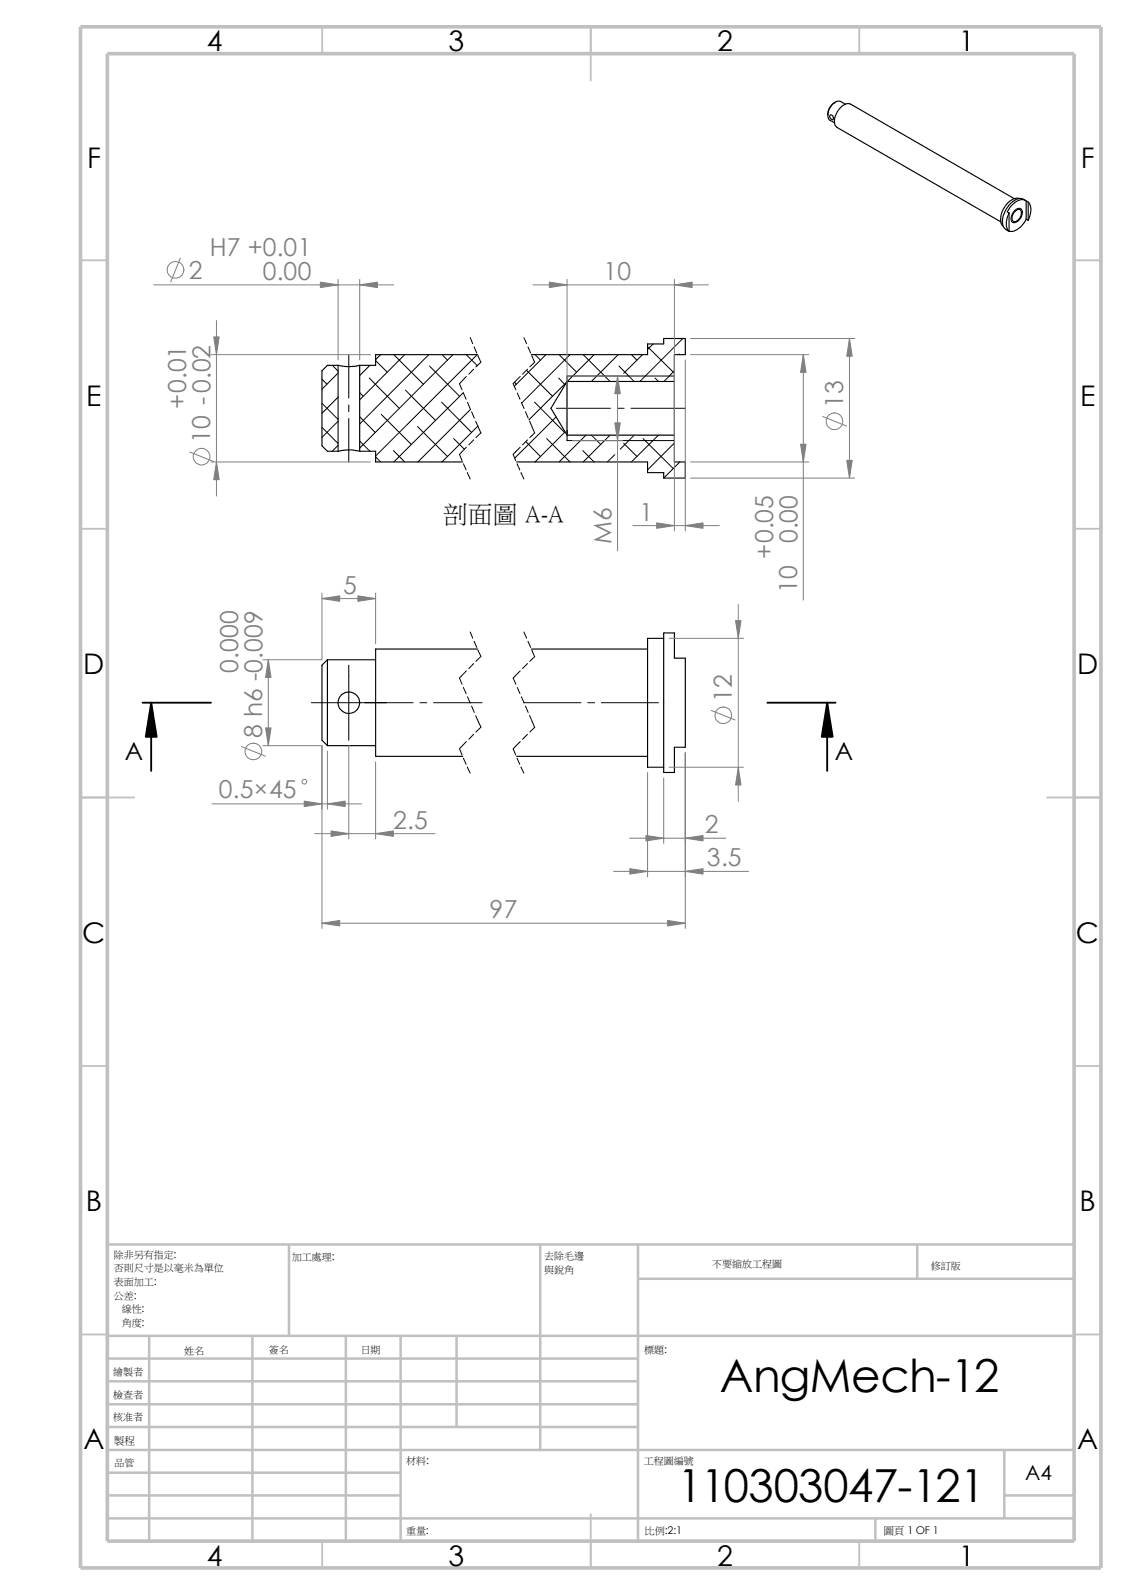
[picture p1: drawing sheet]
<svg xmlns="http://www.w3.org/2000/svg" width="210mm" height="297mm" viewBox="0 0 210 297" stroke-linecap="round" stroke-linejoin="round" font-family="sans-serif">
<g fill="none" stroke="#c0c0c0" stroke-width=".34">
<path d="M60 5v5M110 5v10M160 5v5M15 48.5h5M200 48.5h5M15 98.5h5M200 98.5h5M15 148.5h10M195 148.5h10M15 198.5h5M200 198.5h5M15 248.5h5"/>
<path d="M200 248.5h5M60 287v5M110 282v10M160 287v5"/>
</g>
<g fill="none" stroke="#c0c0c0" stroke-width=".47">
<path d="M53.8 231.7v17.1M100.6 231.7v38.3M118.8 231.7v55.3M118.8 238.1h81.2M170.8 231.7v6.4M200 231.7h-180v55.3M20 257.2h98.8M20 248.8h180M20 253h98.8M27.8 248.8v38.2M47 248.8v38.2M64.4 248.8v38.2"/>
<path d="M74.6 248.8v38.2M85 248.8v16.9M20 270h180M20 278.5h54.6M20 274.2h54.6M20 261.5h98.8M20 265.7h98.8M187 278.5h13M187 270v12.7M20 282.7h180M163 282.7v4.3"/>
</g>
<path d="M15 5h190v287h-190zM20 10h180v277h-180z" fill="none" stroke="#c0c0c0" stroke-width=".68" stroke-linecap="butt"/>
<g fill="none" stroke="#000" stroke-width=".19">
<path d="M189.1 39l.7-.2a.82 .82 0 0 1 .5 1.2 1.56 1.56 0 0 1-1.8 1.4 1.87 1.87 0 0 1 .6-2.4zM59.9 79.6l3 3M59.9 75.1l3 3M59.9 70.6l1 .9M62 68.2l.9 .9M62.9 69.5l-3 3M62.9 74l-3 3M62.9 78.4l-3 3M64.9 66v8.1M64.9 75.4v1.3M64.9 77.9v8.1M67 77.6l2.8 2.9"/>
<path d="M67 73.1l.6 .7M68.7 70.4l5.6 5.6M68.9 68l-1.9 1.9M69.9 67.1l2.2 2.2M70.9 66l-1 1M71 77.2l5.6 5.6M73.3 66l5.5 5.5M75.4 66l-8.4 8.5M75.5 72.6l5.6 5.7M77.7 79.4l5.6 5.6M79.8 66l-12.8 13M80 68.2l5.6 5.6"/>
<path d="M82.2 74.9l5.6 5.6M82.3 66l1 1.1M84.3 66l-17.3 17.4M86.3 73.1l-13 12.9M86.3 73.2l.5 1.1M86.8 66l2.1 2.1M86.8 70.1l-1.2 1.4 .4 1.1M87 74.9l.5 1.2M87.5 62.9l.5 1.1M87.6 76.2l-9.8 9.8M87.8 76.7l.5 1.2M88.2 68.7l-.9 1"/>
<path d="M88.3 64.6l.5 1.1M88.6 78.4l.9 2.2-.9 .9M88.9 66l-19 18.9M89 79.3l-6.7 6.7M89 66.3l.5 1.1-.9 .9M95.5 71.5l.6 1.1M95.8 71.2l.3 .3M96.3 73.2l.5 1.1M96.9 70.1l-1.4 1.3M97.1 74.9l.5 1.2M97.5 62.9l.5 1.1M97.8 76.7l.5 1.2"/>
<path d="M98 69l4.9 4.8M98.2 68.7l-.9 1M98.3 64.6l.5 1.1M98.6 78.4l.9 2.2M99 66.3l.5 1.1M99.5 74.9l5.6 5.6M99.6 67.4l-1 .9M99.6 66l1 1.1M101.6 66l-5.8 5.9M103.5 77.6l-7.7 7.7M103.6 76h10.1M104 70.4l1.2 1.2"/>
<path d="M104.1 66l3.3 3.3M105.5 71.2l-7 7M105.6 70h20M106.1 66l-9 9.1M108.6 66l5 5M110.6 66l-5 5M114.9 76h1.3M115.1 66l-5 5M115.2 68.2l2.9 2.8M117.5 76h10.1M117.6 66l1 1.1M119.6 66l-3.5 3.5"/>
<path d="M120.6 64.6l4.7 4.7M121.6 64.1l-1 1M122 70.4l.6 .6M125.6 69l-2 2M126.4 65.9l.2 .1M127.1 63l-8 8M62.9 82.9l-1.1 1.1M67 82.1l1.9 1.9M69.9 85.1l1 .9M73.2 83.9l2.2 2.1M84.5 81.7l2 2M86.3 86.4l.5 1.1"/>
<path d="M86.8 83.3l-1.2 1.3 .4 1.2M87 88l.5 1.2M88.2 81.9l-.9 .9M95.5 84.6l.5 1.2M96.3 86.4l.5 1.1M96.9 83.3l-1.4 1.3M97 88l.5 1.2M97.9 82.3l2.7 2.7M98.2 81.9l-.9 .9M99.6 80.6l-1 .9M101.8 81.7l4.3 4.3M105.2 80.4l-5.6 5.6"/>
<path d="M105.6 82h20M108.5 83.9l2.1 2.1M109.1 81l-5 5M110.1 81l1.7 1.8M113.6 81l-5 5M114.5 84.7l-1.4 1.3M116.1 82.5l2.5 2.5M118.1 81l-2.6 2.7M119.7 81.7l5.6 5.5M122.6 81l-5 5M125.6 82.5l-5 5M126.6 86l-3 3"/>
<path d="M87.5 117.7l.5 1.1M88.3 119.4l.5 1.2M97.5 117.7l.5 1.1M98.3 119.4l.5 1.2M58 130.9h18.9M64.9 123.9v13.9M78.2 130.9h1.3M80.7 130.9h9M85.6 126.3l.4 1.1M85.6 139.4l.4 1.2M86.3 128l.5 1.2M86.8 124.9l-1.2 1.3"/>
<path d="M86.8 138.1l-1.2 1.3M87 129.8l.5 1.1M87.8 131.5l.5 1.2M88.2 123.6l-.9 .9M88.2 136.7l-.9 1M88.6 133.3l.9 2.1-.9 .9M89 121.1l.5 1.1M89.5 122.3l-.9 .8M96.3 128l.5 1.2M96.9 124.9l-1.4 1.4 .6 1.1M96.9 138.1l-1.4 1.3 .5 1.2M97.1 129.8l.5 1.1"/>
<path d="M97.5 130.9h10.7M97.8 131.5l.5 1.2M98.2 123.6l-.9 .9M98.2 136.7l-.9 1M98.6 133.2l.9 2.2M99 121.1l.5 1.2M99.6 122.3l-1 .8M99.6 135.4l-1 .9M109.4 130.9h1.3M112 130.9h10.6M86.3 141.2l.5 1.1M87 142.8l.5 1.2"/>
<path d="M96.3 141.2l.5 1.1M97 142.8l.5 1.2"/>
</g>
<g fill="none" stroke="#000" stroke-width=".21">
<path d="M155.5 19a2.71 2.71 0 0 0-1.4 2.5M157.4 19.4l-.9-.5a1.76 1.76 0 0 0-2 1.2 1.91 1.91 0 0 0 0 2.3l.9 .5M154.6 21.5a.49 .49 0 0 1 .5 .2 .49 .49 0 0 1-.1 .6 .64 .64 0 0 1-.4-.8zM187.9 39.7a3.2 3.2 0 0 0-.2 3.2l.2 .2M187.9 39.7v3.4M188.8 37l-30.4-17.6a2.16 2.16 0 0 0-2.5 1.4 2.51 2.51 0 0 0-.2 2.7l30.7 17.8M188.9 39.4a.64 .64 0 0 1 .7-.4 .64 .64 0 0 1 .6 .5 1.64 1.64 0 0 1-1.4 1.8 1.16 1.16 0 0 1 .1-1.9zM189.8 37a2.89 2.89 0 0 0-2.9 1.9 2.77 2.77 0 0 0-.1 3.3M190.9 37.3a1.74 1.74 0 0 0-2.5 .4 4.1 4.1 0 0 0-1.5 4.7l.8 .6M191.1 37.4a2.06 2.06 0 0 0-2.6 .7l-1 1.4 .4 .2M191.1 37.4l.3 .2M191.1 37.4v3.4"/>
<path d="M191.4 37.6v3.4M191.4 37.6a2.76 2.76 0 0 1 .2 3.1l-.2 .3M187.8 43l-.3-.2 .4 .3M191.1 40.8a3.5 3.5 0 0 1-3.1 2.3h-.1M191.1 40.8l.3 .2M62.9 68h-1.9l-1.1 1v14l1.1 1h1.9M62.9 68v16M62.9 68a8.1 8.1 0 0 0 4.1 0M67 68v16M88.9 66h-19v2h-2.9M98.9 66h21.7v-1.9h3v-1.1h4v3h-2v5M105.6 71v10"/>
<path d="M105.6 71h20M105.6 71l-3 5 3 5M105.6 70v12M125.6 71v10M62.9 84a8 8 0 0 1 4.1 0M67 84h2.9v2h16.2M105.6 81h20M125.6 81v5h2v3h-4v-1h-3v-2h-24.4M123.6 117.9h2v4.7h2v16.5h-2v4.7h-2zM123.6 118.9h-3v24h3M61 122.9v16M61 122.9l-1.1 1v13.9l1.1 1.1"/>
<path d="M61 138.9h8.9M61 122.9h8.9M88.9 120.9h-19v19.9h16.2M98.9 120.9h21.7M96.2 140.8h24.4"/>
<circle cx="64.9" cy="130.9" r="2.01"/>
</g>
<g fill="none" stroke="#808080" stroke-width=".19">
<path d="M28.6 53h44.7M33.6 48l-1.8 4.5M40.3 59.7v32.7M62.9 52v15M67 52v15M99.2 53h32.7M105.6 52v28M125.6 52v46.8M39.3 66h29.7M106.6 70h9.4M115 70v32.6M127.6 67v31.8"/>
<path d="M128.6 66h22M128.6 63h30.5M149.6 66v45.8M153.2 77.6l4.4 1.7M158.2 63v26M35.3 84.2l4.5 1.7M39.3 86h29.7M106.6 82h9.4M117.8 97.9h16.1M128.6 86h22M128.6 89h30.5M59.9 110.4v12.5h-11"/>
<path d="M59.9 111.5h10M69.9 110.4v9.4M124.6 118.9h13.8M137.5 112.5v36.7M45 139l4.4 1.8M48.9 138.9h11v34M50 122.9v16M61 139.9v10.8M64.9 138.9v17.3M132.4 132.3l4.5 1.8M39.5 149.7h27.8M58.6 155.2h22.4"/>
<path d="M69.9 141.9v14.3M117.2 156.1h17.9M120.6 143.8v19.5M123.6 144.9v12.2M124.6 142.9h13.8M127.6 140.2v32.7M59.9 171.9h67.7M114.2 162.3h25.2"/>
<circle cx="32.7" cy="50.2" r="1.57"/>
<circle cx="155.4" cy="78.4" r="1.57"/>
<circle cx="37.5" cy="85" r="1.55"/>
<circle cx="47.2" cy="139.9" r="1.56"/>
<circle cx="134.7" cy="133.2" r="1.56"/>
<circle cx="56.7" cy="145.6" r=".44"/>
</g>
<g fill="#808080" stroke="#808080" stroke-width=".19">
<path d="M117.3 161.8l3.3 .5-3.3 .5z"/>
<path d="M127.6 162.3l3.3-.5v1z"/>
<path d="M137.5 142.9l.5 3.3h-1.1z"/>
<path d="M136.9 115.6h1.1l-.5 3.3z"/>
<path d="M50 122.9l.5 3.3h-1.1z"/>
<path d="M49.4 135.6h1.1l-.5 3.3z"/>
<path d="M120.3 155.6l3.3 .5-3.3 .5z"/>
<path d="M127.6 156.1l3.3-.5v1z"/>
<path d="M59.9 111.5l3.3-.5v1z"/>
<path d="M66.6 111l3.3 .5-3.3 .5z"/>
<path d="M59.9 171.9l3.3-.5v1z"/>
<path d="M124.3 171.4l3.3 .5-3.3 .5z"/>
<path d="M61 149.7l3.3-.5v1z"/>
<path d="M56.6 149.2l3.3 .5-3.3 .5z"/>
<path d="M61.6 154.7l3.3 .5-3.3 .5z"/>
<path d="M69.9 155.2l3.3-.5v1z"/>
<path d="M149.1 82.7h1l-.5 3.3z"/>
<path d="M149.6 66l.5 3.3h-1z"/>
<path d="M157.6 85.7h1.1l-.5 3.3z"/>
<path d="M158.2 63l.5 3.3h-1.1z"/>
<path d="M59.6 52.5l3.3 .5-3.3 .6z"/>
<path d="M67 53l3.3-.5v1.1z"/>
<path d="M39.8 62.7h1l-.5 3.3z"/>
<path d="M40.3 86l.5 3.3h-1z"/>
<path d="M115 70l.5 3.3h-1z"/>
<path d="M114.5 78.7h1l-.5 3.3z"/>
<path d="M102.3 52.5l3.3 .5-3.3 .6z"/>
<path d="M125.6 53l3.3-.5v1.1z"/>
<path d="M122.3 97.4l3.3 .5-3.3 .5z"/>
<path d="M127.6 97.9l3.3-.5v1z"/>
</g>
<path d="M26.5 130.9h12.8M28.2 130.9v12.7M142.9 130.9h12.7M154 130.9v12.7" fill="none" stroke="#000" stroke-width=".34"/>
<path d="M28.2 130.9l1 6.3h-2.1zM154 130.9l1 6.3h-2z" fill="#000" stroke="#000" stroke-width=".34"/>
<g font-size="8.5">
<text x="134" y="259.2">AngMech-12</text>
<text x="126.2" y="279.7">110303047-121</text>
</g>
<g font-size="5.3">
<text x="38.5" y="9.6">4</text>
<text x="83.5" y="9.6">3</text>
<text x="133.5" y="9.6">2</text>
<text x="178.5" y="9.6">1</text>
<text x="16.2" y="31.3">F</text>
<text x="201.2" y="31.3">F</text>
<text x="16" y="75.6">E</text>
<text x="201.1" y="75.6">E</text>
<text x="15.5" y="125.6">D</text>
<text x="200.6" y="125.6">D</text>
<text x="15.3" y="175.6">C</text>
<text x="200.3" y="175.6">C</text>
<text x="16" y="225.6">B</text>
<text x="201" y="225.6">B</text>
<text x="15.5" y="269.8">A</text>
<text x="200.5" y="269.8">A</text>
<text x="38.5" y="291.6">4</text>
<text x="83.5" y="291.6">3</text>
<text x="133.5" y="291.6">2</text>
<text x="178.5" y="291.6">1</text>
</g>
<g font-size="4.6" fill="#808080">
<text x="39.1" y="47.6">H7 +0.01</text>
<text x="35.2" y="52">2</text>
<text x="48.9" y="52.1">0.00</text>
<text x="112.4" y="52.1">10</text>
<text x="34.7" y="76.1" transform="rotate(-90 34.7 76.1)">+0.01</text>
<text x="157" y="75.9" transform="rotate(-90 157 75.9)">13</text>
<text x="39.2" y="82.6" transform="rotate(-90 39.2 82.6)">10 -0.02</text>
<text x="113.9" y="101.3" transform="rotate(-90 113.9 101.3)">M6</text>
<text x="119.1" y="96.9">1</text>
<text x="148.5" y="101.2" transform="rotate(-90 148.5 101.2)">0.00</text>
<text x="143.9" y="104" transform="rotate(-90 143.9 104)">+0.05</text>
<text x="63.9" y="110.5">5</text>
<text x="148.4" y="110.5" transform="rotate(-90 148.4 110.5)">10</text>
<text x="44.3" y="125.3" transform="rotate(-90 44.3 125.3)">0.000</text>
<text x="136.3" y="130.7" transform="rotate(-90 136.3 130.7)">12</text>
<text x="48.8" y="137.4" transform="rotate(-90 48.8 137.4)">8 h6 -0.009</text>
<text x="40.7" y="148.7">0.5×45</text>
<text x="73.2" y="154.3">2.5</text>
<text x="131.2" y="155.2">2</text>
<text x="131.6" y="161.3">3.5</text>
<text x="91.2" y="171">97</text>
</g>
<g font-size="4.6">
<text x="82.5" y="97.1">剖面圖 A-A</text>
<text x="23.2" y="141.6">A</text>
<text x="155.4" y="141.6">A</text>
</g>
<text font-size="3.9" x="190.9" y="275.5">A4</text>
<g font-size="2">
<text x="21.2" y="268.8">製程</text>
<text x="164.5" y="285.6">圖頁 1 OF 1</text>
</g>
<g font-size="1.9">
<text x="21.2" y="234.2">除非另有指定:</text>
<text x="21.2" y="236.8">否則尺寸是以毫米為單位</text>
<text x="21.2" y="239.3">表面加工:</text>
<text x="54.4" y="234.6">加工處理:</text>
<text x="101.3" y="237">與銳角</text>
<text x="101.3" y="234.5">去除毛邊</text>
<text x="132.6" y="236">不要縮放工程圖</text>
<text x="173.3" y="236.2">修訂版</text>
<text x="21.2" y="241.8">公差:</text>
<text x="22.7" y="244.3">線性:</text>
<text x="22.7" y="246.9">角度:</text>
<text x="50" y="252">簽名</text>
<text x="67.2" y="252">日期</text>
<text x="119.9" y="252">標題:</text>
<text x="21" y="256.1">繪製者</text>
<text x="34.3" y="252.1">姓名</text>
<text x="21" y="260.4">檢查者</text>
<text x="21" y="264.4">核准者</text>
<text x="21.3" y="273">品管</text>
<text x="75.6" y="272.5">材料:</text>
<text x="119.9" y="272.5">工程圖編號</text>
<text x="75.6" y="285.6">重量:</text>
<text x="120.1" y="285.6">比例:2:1</text>
</g>
</svg>
